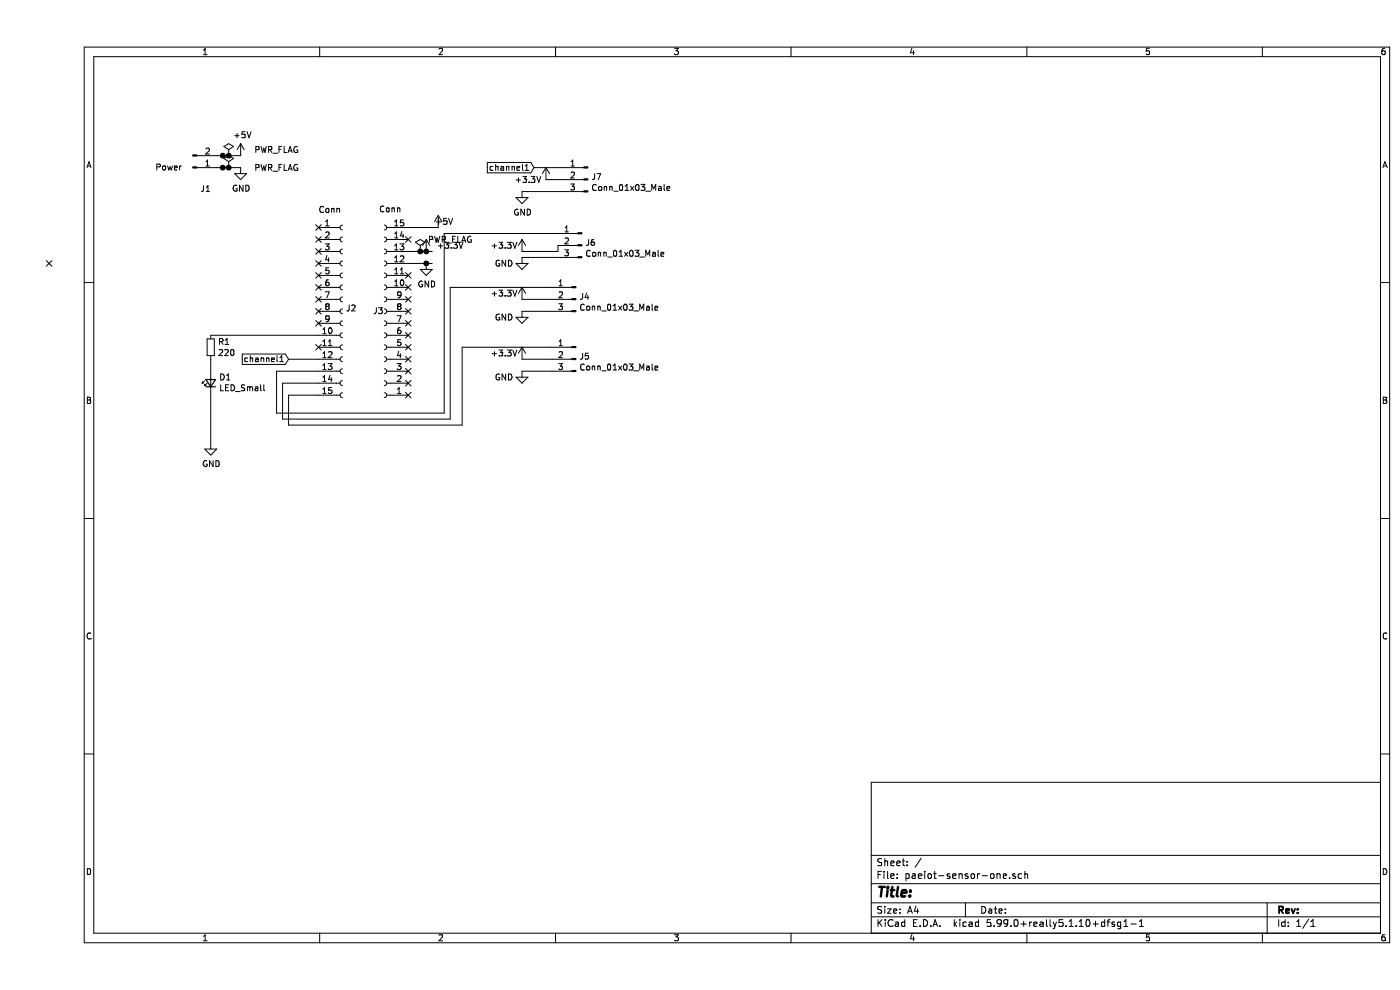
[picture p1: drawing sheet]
EESchema Schematic File Version 4
EELAYER 30 0
EELAYER END
$Descr A4 11693 8268
encoding utf-8
Sheet 1 1
Title ""
Date ""
Rev ""
Comp ""
Comment1 ""
Comment2 ""
Comment3 ""
Comment4 ""
$EndDescr
$Comp
L Connector:Conn_01x15_Female J2
U 1 1
P 2550 2600
F 0 "J2" H 2578 2626 50  0000 L CNN
F 1 "Conn" H 2350 3450 50  0000 L CNN
F 2 "Connector_PinHeader_2.54mm:PinHeader_1x15_P2.54mm_Vertical" H 2550 2600 50  0001 C CNN
F 3 "~" H 2550 2600 50  0001 C CNN
	1    2550 2600
	1    0    0    -1  
$EndComp
$Comp
L Connector:Conn_01x15_Female J3
U 1 1
P 2900 2600
F 0 "J3" H 2950 2600 50  0000 C CNN
F 1 "Conn" H 2850 1750 50  0000 C CNN
F 2 "Connector_PinHeader_2.54mm:PinHeader_1x15_P2.54mm_Vertical" H 2900 2600 50  0001 C CNN
F 3 "~" H 2900 2600 50  0001 C CNN
	1    2900 2600
	-1   0    0    1   
$EndComp
$Comp
L Connector:Conn_01x03_Male J7
U 1 1
P 4600 1500
F 0 "J7" H 4572 1524 50  0000 R CNN
F 1 "Conn_01x03_Male" H 4572 1433 50  0000 R CNN
F 2 "Connector_PinHeader_2.54mm:PinHeader_1x03_P2.54mm_Horizontal" H 4600 1500 50  0001 C CNN
F 3 "~" H 4600 1500 50  0001 C CNN
	1    4600 1500
	-1   0    0    -1  
$EndComp
$Comp
L Connector:Conn_01x03_Male J6
U 1 1
P 4550 2050
F 0 "J6" H 4522 2074 50  0000 R CNN
F 1 "Conn_01x03_Male" H 4522 1983 50  0000 R CNN
F 2 "Connector_PinHeader_2.54mm:PinHeader_1x03_P2.54mm_Horizontal" H 4550 2050 50  0001 C CNN
F 3 "~" H 4550 2050 50  0001 C CNN
	1    4550 2050
	-1   0    0    -1  
$EndComp
$Comp
L Connector:Conn_01x02_Male J1
U 1 1
P 1300 1400
F 0 "J1" H 1408 1581 50  0000 C CNN
F 1 "Power" H 1100 1400 50  0000 C CNN
F 2 "Connector_PinHeader_2.54mm:PinHeader_1x02_P2.54mm_Horizontal" H 1300 1400 50  0001 C CNN
F 3 "~" H 1300 1400 50  0001 C CNN
	1    1300 1400
	1    0    0    1   
$EndComp
$Comp
L Device:R_Small R1
U 1 1
P 1450 2900
F 0 "R1" H 1509 2946 50  0000 L CNN
F 1 "220" H 1509 2855 50  0000 L CNN
F 2 "Resistor_THT:R_Axial_DIN0309_L9.0mm_D3.2mm_P2.54mm_Vertical" H 1450 2900 50  0001 C CNN
F 3 "~" H 1450 2900 50  0001 C CNN
	1    1450 2900
	1    0    0    -1  
$EndComp
$Comp
L Device:LED_Small D1
U 1 1
P 1450 3200
F 0 "D1" V 1496 3130 50  0000 R CNN
F 1 "LED_Small" V 1405 3130 50  0000 R CNN
F 2 "LED_THT:LED_D3.0mm" V 1450 3200 50  0001 C CNN
F 3 "~" V 1450 3200 50  0001 C CNN
	1    1450 3200
	0    -1   -1   0   
$EndComp
Wire Wire Line
	3350 1900 3100 1900
$Comp
L Connector:Conn_01x03_Male J4
U 1 1
P 4500 2500
F 0 "J4" H 4472 2524 50  0000 R CNN
F 1 "Conn_01x03_Male" H 4472 2433 50  0000 R CNN
F 2 "Connector_PinHeader_2.54mm:PinHeader_1x03_P2.54mm_Horizontal" H 4500 2500 50  0001 C CNN
F 3 "~" H 4500 2500 50  0001 C CNN
	1    4500 2500
	-1   0    0    -1  
$EndComp
$Comp
L Connector:Conn_01x03_Male J5
U 1 1
P 4500 3000
F 0 "J5" H 4472 3024 50  0000 R CNN
F 1 "Conn_01x03_Male" H 4472 2933 50  0000 R CNN
F 2 "Connector_PinHeader_2.54mm:PinHeader_1x03_P2.54mm_Horizontal" H 4500 3000 50  0001 C CNN
F 3 "~" H 4500 3000 50  0001 C CNN
	1    4500 3000
	-1   0    0    -1  
$EndComp
Wire Wire Line
	4350 2150 4050 2150
Wire Wire Line
	4300 2600 4050 2600
Wire Wire Line
	4300 3100 4050 3100
Wire Wire Line
	4350 2100 4350 2050
Wire Wire Line
	4050 1600 4400 1600
Wire Wire Line
	4300 2500 4050 2500
Wire Wire Line
	4300 3000 4050 3000
Wire Wire Line
	4300 2900 3550 2900
Wire Wire Line
	3550 2900 3550 3550
Wire Wire Line
	3550 3550 2100 3550
Wire Wire Line
	2100 3550 2100 3300
Wire Wire Line
	2100 3300 2350 3300
Wire Wire Line
	4300 2400 3450 2400
Wire Wire Line
	3450 2400 3450 3500
Wire Wire Line
	3450 3500 2050 3500
Wire Wire Line
	2050 3500 2050 3200
Wire Wire Line
	2050 3200 2350 3200
Wire Wire Line
	4350 1950 3400 1950
Wire Wire Line
	3400 1950 3400 3450
Wire Wire Line
	3400 3450 2000 3450
Wire Wire Line
	2000 3450 2000 3100
Wire Wire Line
	2000 3100 2350 3100
Text GLabel 4150 1400 0    50   Input ~ 0
channel1
Wire Wire Line
	4150 1400 4400 1400
Text GLabel 2100 3000 0    50   Input ~ 0
channel1
Wire Wire Line
	2350 2800 1450 2800
Wire Wire Line
	1450 3000 1450 3100
Wire Wire Line
	1450 3300 1450 3700
$Comp
L power:GND #PWR01
U 1 1
P 1450 3700
F 0 "#PWR01" H 1450 3450 50  0001 C CNN
F 1 "GND" H 1455 3527 50  0000 C CNN
F 2 "" H 1450 3700 50  0001 C CNN
F 3 "" H 1450 3700 50  0001 C CNN
	1    1450 3700
	1    0    0    -1  
$EndComp
$Comp
L power:GND #PWR013
U 1 1
P 4050 3100
F 0 "#PWR013" H 4050 2850 50  0001 C CNN
F 1 "GND" H 3900 3050 50  0000 C CNN
F 2 "" H 4050 3100 50  0001 C CNN
F 3 "" H 4050 3100 50  0001 C CNN
	1    4050 3100
	1    0    0    -1  
$EndComp
$Comp
L power:+3.3V #PWR08
U 1 1
P 4050 2100
F 0 "#PWR08" H 4050 1950 50  0001 C CNN
F 1 "+3.3V" H 3900 2150 50  0000 C CNN
F 2 "" H 4050 2100 50  0001 C CNN
F 3 "" H 4050 2100 50  0001 C CNN
	1    4050 2100
	1    0    0    -1  
$EndComp
$Comp
L power:+5V #PWR02
U 1 1
P 1700 1300
F 0 "#PWR02" H 1700 1150 50  0001 C CNN
F 1 "+5V" H 1715 1473 50  0000 C CNN
F 2 "" H 1700 1300 50  0001 C CNN
F 3 "" H 1700 1300 50  0001 C CNN
	1    1700 1300
	1    0    0    -1  
$EndComp
Wire Wire Line
	1500 1300 1550 1300
$Comp
L power:GND #PWR03
U 1 1
P 1700 1400
F 0 "#PWR03" H 1700 1150 50  0001 C CNN
F 1 "GND" H 1705 1227 50  0000 C CNN
F 2 "" H 1700 1400 50  0001 C CNN
F 3 "" H 1700 1400 50  0001 C CNN
	1    1700 1400
	1    0    0    -1  
$EndComp
Wire Wire Line
	1500 1400 1550 1400
Wire Wire Line
	3100 2200 3250 2200
$Comp
L power:+5V #PWR06
U 1 1
P 3350 1900
F 0 "#PWR06" H 3350 1750 50  0001 C CNN
F 1 "+5V" H 3400 1950 50  0000 C CNN
F 2 "" H 3350 1900 50  0001 C CNN
F 3 "" H 3350 1900 50  0001 C CNN
	1    3350 1900
	1    0    0    -1  
$EndComp
$Comp
L power:GND #PWR05
U 1 1
P 3250 2200
F 0 "#PWR05" H 3250 1950 50  0001 C CNN
F 1 "GND" H 3255 2027 50  0000 C CNN
F 2 "" H 3250 2200 50  0001 C CNN
F 3 "" H 3250 2200 50  0001 C CNN
	1    3250 2200
	1    0    0    -1  
$EndComp
$Comp
L power:GND #PWR011
U 1 1
P 4050 2600
F 0 "#PWR011" H 4050 2350 50  0001 C CNN
F 1 "GND" H 3900 2550 50  0000 C CNN
F 2 "" H 4050 2600 50  0001 C CNN
F 3 "" H 4050 2600 50  0001 C CNN
	1    4050 2600
	1    0    0    -1  
$EndComp
$Comp
L power:GND #PWR09
U 1 1
P 4050 2150
F 0 "#PWR09" H 4050 1900 50  0001 C CNN
F 1 "GND" H 3900 2100 50  0000 C CNN
F 2 "" H 4050 2150 50  0001 C CNN
F 3 "" H 4050 2150 50  0001 C CNN
	1    4050 2150
	1    0    0    -1  
$EndComp
$Comp
L power:GND #PWR07
U 1 1
P 4050 1600
F 0 "#PWR07" H 4050 1350 50  0001 C CNN
F 1 "GND" H 4055 1427 50  0000 C CNN
F 2 "" H 4050 1600 50  0001 C CNN
F 3 "" H 4050 1600 50  0001 C CNN
	1    4050 1600
	1    0    0    -1  
$EndComp
Wire Wire Line
	4050 2100 4350 2100
$Comp
L power:+3.3V #PWR012
U 1 1
P 4050 3000
F 0 "#PWR012" H 4050 2850 50  0001 C CNN
F 1 "+3.3V" H 3900 3050 50  0000 C CNN
F 2 "" H 4050 3000 50  0001 C CNN
F 3 "" H 4050 3000 50  0001 C CNN
	1    4050 3000
	1    0    0    -1  
$EndComp
$Comp
L power:+3.3V #PWR014
U 1 1
P 4250 1500
F 0 "#PWR014" H 4250 1350 50  0001 C CNN
F 1 "+3.3V" H 4100 1500 50  0000 C CNN
F 2 "" H 4250 1500 50  0001 C CNN
F 3 "" H 4250 1500 50  0001 C CNN
	1    4250 1500
	1    0    0    -1  
$EndComp
Wire Wire Line
	4250 1500 4400 1500
$Comp
L power:+3.3V #PWR04
U 1 1
P 3250 2100
F 0 "#PWR04" H 3250 1950 50  0001 C CNN
F 1 "+3.3V" H 3450 2150 50  0000 C CNN
F 2 "" H 3250 2100 50  0001 C CNN
F 3 "" H 3250 2100 50  0001 C CNN
	1    3250 2100
	1    0    0    -1  
$EndComp
Wire Wire Line
	3100 2100 3200 2100
$Comp
L power:+3.3V #PWR010
U 1 1
P 4050 2500
F 0 "#PWR010" H 4050 2350 50  0001 C CNN
F 1 "+3.3V" H 3900 2550 50  0000 C CNN
F 2 "" H 4050 2500 50  0001 C CNN
F 3 "" H 4050 2500 50  0001 C CNN
	1    4050 2500
	1    0    0    -1  
$EndComp
Connection ~ 3250 2100
Wire Wire Line
	3250 2100 3300 2100
Connection ~ 3250 2200
Wire Wire Line
	3250 2200 3300 2200
Wire Wire Line
	2100 3000 2350 3000
$Comp
L power:PWR_FLAG #FLG0101
U 1 1
P 1600 1300
F 0 "#FLG0101" H 1600 1375 50  0001 C CNN
F 1 "PWR_FLAG" H 2000 1350 50  0000 C CNN
F 2 "" H 1600 1300 50  0001 C CNN
F 3 "~" H 1600 1300 50  0001 C CNN
	1    1600 1300
	1    0    0    -1  
$EndComp
Connection ~ 1600 1300
Wire Wire Line
	1600 1300 1700 1300
Connection ~ 1600 1400
Wire Wire Line
	1600 1400 1700 1400
$Comp
L power:PWR_FLAG #FLG0102
U 1 1
P 1600 1400
F 0 "#FLG0102" H 1600 1475 50  0001 C CNN
F 1 "PWR_FLAG" H 2000 1400 50  0000 C CNN
F 2 "" H 1600 1400 50  0001 C CNN
F 3 "~" H 1600 1400 50  0001 C CNN
	1    1600 1400
	1    0    0    -1  
$EndComp
$Comp
L power:PWR_FLAG #FLG0103
U 1 1
P 3200 2100
F 0 "#FLG0103" H 3200 2175 50  0001 C CNN
F 1 "PWR_FLAG" H 3450 2200 50  0000 C CNN
F 2 "" H 3200 2100 50  0001 C CNN
F 3 "~" H 3200 2100 50  0001 C CNN
	1    3200 2100
	1    0    0    -1  
$EndComp
Connection ~ 3200 2100
Wire Wire Line
	3200 2100 3250 2100
NoConn ~ 3100 2000
NoConn ~ 3100 2300
NoConn ~ 3100 2400
NoConn ~ 2350 1900
NoConn ~ 2350 2000
NoConn ~ 2350 2100
NoConn ~ 2350 2200
NoConn ~ 2350 2300
NoConn ~ 2350 2400
NoConn ~ 2350 2500
NoConn ~ 2350 2600
NoConn ~ 2350 2700
NoConn ~ 2350 2900
NoConn ~ 3100 2500
NoConn ~ 3100 2600
NoConn ~ 3100 2700
NoConn ~ 3100 2800
NoConn ~ 3100 2900
NoConn ~ 3100 3000
NoConn ~ 3100 3100
NoConn ~ 3100 3200
NoConn ~ 3100 3300
NoConn ~ 100  2200
Connection ~ 1550 1400
Wire Wire Line
	1550 1400 1600 1400
Connection ~ 1550 1300
Wire Wire Line
	1550 1300 1600 1300
$EndSCHEMATC
